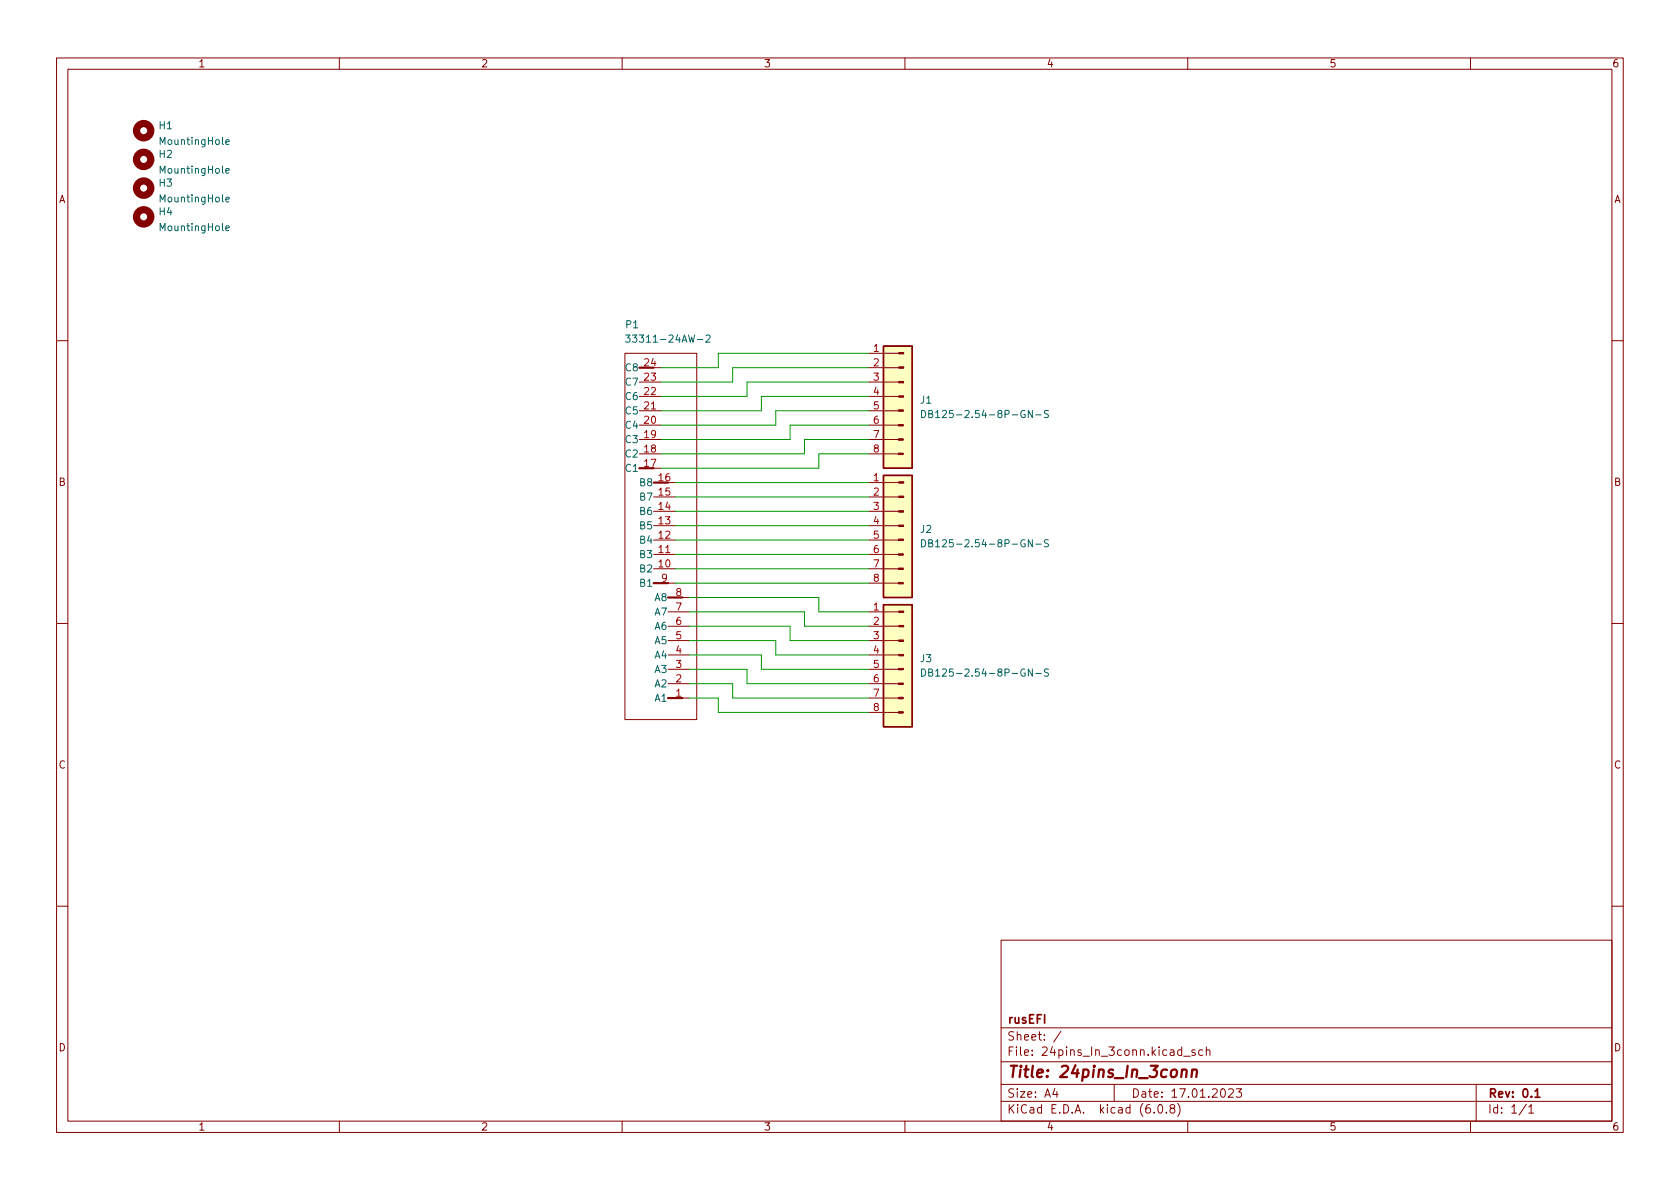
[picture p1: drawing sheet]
<svg xmlns="http://www.w3.org/2000/svg" width="297mm" height="210mm" viewBox="0 0 297 210" stroke-linecap="round" stroke-linejoin="round" font-family="sans-serif">
<g fill="none" stroke="#840000" stroke-width=".18">
<path d="M10 10.2h277v190.1h-277zM12 12.2h273v186.1h-273zM60 10.2v2M110 10.2v2M160 10.2v2M210 10.2v2M260 10.2v2M10 60.2h2M110.5 62.5h12.7v64.7h-12.7zM113 77.7h3.8M113 75.2h3.8M113 72.6h3.8"/>
<path d="M113 70.1h3.8M113 67.6h3.8M113 65h3.8M153.7 77.7h5.2M153.7 75.2h5.2M153.7 72.6h5.2M153.7 70.1h5.2M153.7 67.6h5.2M153.7 65h5.2M153.7 62.5h5.2M285 60.2h2M113 82.8h3.8"/>
<path d="M113 80.3h3.8M115.6 98h3.8M115.6 95.5h3.8M115.6 93h3.8M115.6 90.4h3.8M115.6 87.9h3.8M115.6 85.3h3.8M153.7 98h5.2M153.7 95.5h5.2M153.7 93h5.2M153.7 90.4h5.2M153.7 87.9h5.2"/>
<path d="M153.7 85.3h5.2M153.7 80.3h5.2M10 110.2h2M115.6 100.6h3.8M115.6 103.1h3.8M118.1 118.4h3.8M118.1 115.8h3.8M118.1 113.3h3.8M118.1 110.7h3.8M118.1 108.2h3.8M118.1 105.7h3.8M153.7 100.6h5.2"/>
<path d="M153.7 118.4h5.2M153.7 115.8h5.2M153.7 113.3h5.2M153.7 110.7h5.2M153.7 108.2h5.2M153.7 103.1h5.2M285 110.2h2M118.1 123.4h3.8M118.1 120.9h3.8M153.7 123.4h5.2M153.7 120.9h5.2M153.7 126h5.2"/>
<path d="M10 160.2h2M177 166.3h108v32h-108zM285 160.2h2M60 198.3v2M110 198.3v2M160 198.3v2M177 194.8h108M177 191.8h108M177 187.8h108M177 181.8h108M186.5 192.5l-.4 1h1M186.9 193v1"/>
<path d="M187.6 182.4l-1.3 1.9M197 191.8v3M204.1 196.7v.1M204.9 195.4l.2-.1a.81 .81 0 0 1 .6 .7 .81 .81 0 0 1-.3 .8h-.2a.81 .81 0 0 1-.6-.6 .81 .81 0 0 1 .3-.8zM206.2 196.7v.1M207.1 196l-.2-.3v-.2l.2-.2 .5 .1 .1 .2-.1 .2-.6 .2-.1 .3v.4l.2 .1h.5l.1-.3-.1-.4-.2-.1M208.2 195.1a1.72 1.72 0 0 1 0 2.3M208.9 185.7l-.4-.1-.3 .3v.4l.2 .3h.5M208.9 185.1v1.5M209.3 186.8h1.1M210 198.3v2M211.3 185.7l-.4-.1-.2 .2 .1 .3 .5 .1v.4h-.6"/>
<path d="M212.6 185.7l-.4-.1-.3 .3v.4l.2 .3h.5M213.3 185.8l.2-.2 .4 .1v.9M213.3 185.1v1.5M217.2 192.7l.6-.2 .2 .2 .1 .3-1 1h1M218.6 192.5h.9l-.5 .6 .4 .1v.7l-.2 .1h-.4l-.2-.1M260 198.3v2M261 191.8v6.5M269.9 195.3l-1.3 1.9M270.3 195.8l.4-.5v1.5M270.3 196.8h.9"/>
</g>
<path d="M271.4 193l.4-.5v1.5M271.4 194h.9" fill="none" stroke="#840000" stroke-width=".3"/>
<path d="M209 189.3a.49 .49 0 0 1 .8 .1l-.1 1.1M210.8 189.3a.49 .49 0 0 1 .8 .1l-.1 1.1M210.8 189.1l-.1 1.4" fill="none" stroke="#840000" stroke-width=".4"/>
<g fill="none" stroke="#840000" stroke-width="1.3">
<circle cx="25.4" cy="23.1" r="1.27"/>
<circle cx="25.4" cy="33.3" r="1.27"/>
<circle cx="25.4" cy="28.2" r="1.27"/>
<circle cx="25.4" cy="38.3" r="1.27"/>
</g>
<g fill="none" stroke="#006464" stroke-width=".18">
<path d="M39.9 30.2l.6-.1v-.3h-.4l-.2 .2 .1 .6h.5M39.9 35.3l.6-.1v-.3h-.4l-.2 .1 .1 .6h.5M39.9 25.1l.6-.1v-.2l-.4-.1-.2 .2 .1 .6h.5M39.9 40.4l.6-.2v-.2l-.4-.1-.2 .2 .1 .6h.5M110.6 59.2h.8l-.4 .5 .3 .1v.6l-.1 .1-.6-.1M124.8 59.4l.5-.2 .2 .4-.7 .9h.7M162.9 72.6a.64 .64 0 0 1 .8 .6 .64 .64 0 0 1-.8 .6zM164.2 73.2l.6-.1 .1-.2-.1-.2-.6-.1v1.2h.5l.2-.1v-.3l-.3-.2M183.1 73.4h1M185.4 72.6h-.5l-.2 .2 .1 .3 .5 .3v.3l-.2 .1h-.4M162.9 95.4a.64 .64 0 0 1 .8 .7 .64 .64 0 0 1-.8 .6zM164.2 96h.6l.1-.2-.1-.2-.6-.2v1.3h.5l.2-.1v-.3l-.3-.3"/>
<path d="M183.1 96.2h1M185.4 95.5l-.5-.1-.2 .3 .1 .3 .5 .2v.4l-.2 .1-.4-.1M162.9 118.3a.64 .64 0 0 1 .8 .6 .64 .64 0 0 1-.8 .7zM164.2 118.9l.6-.1 .1-.1-.1-.3-.6-.1v1.3h.5l.2-.2v-.3l-.3-.2M183.1 119.1h1M185.4 118.4l-.5-.1-.2 .2 .1 .3 .5 .3v.3l-.2 .2-.4-.1"/>
</g>
<path d="M113 65h2.6M113 82.8h2.6M115.6 85.3h2.5M115.6 103.1h2.5M118.1 105.7h2.5M118.1 123.4h2.5" fill="none" stroke="#840000" stroke-width=".38"/>
<g fill="#ffffc2" stroke="#ffffc2" stroke-width=".18">
<path d="M156.2 106.9h5.1v21.6h-5.1z"/>
<path d="M156.2 84.1h5.1v21.6h-5.1z"/>
<path d="M156.2 61.2h5.1v21.6h-5.1z"/>
</g>
<path d="M156.2 61.2h5.1v21.6h-5.1zM156.2 84.1h5.1v21.6h-5.1zM156.2 106.9h5.1v21.6h-5.1z" fill="none" stroke="#840000" stroke-width=".25"/>
<g fill="#840000" stroke="#840000" stroke-width=".18">
<path d="M158.9 110.6h.9v.2h-.9z"/>
<path d="M158.9 108h.9v.3h-.9z"/>
<path d="M158.9 115.7h.9v.3h-.9z"/>
<path d="M158.9 113.2h.9v.2h-.9z"/>
<path d="M158.9 118.2h.8v.2h-.8z"/>
<path d="M158.8 120.8h.9v.2h-.9z"/>
<path d="M158.8 125.9h.9v.2h-.9z"/>
<path d="M158.8 123.3h.9v.3h-.9z"/>
<path d="M158.9 87.7h.9v.3h-.9z"/>
<path d="M158.9 85.2h.9v.2h-.9z"/>
<path d="M158.9 92.9h.9v.2h-.9z"/>
<path d="M158.9 90.3h.9v.3h-.9z"/>
<path d="M158.9 95.3h.8v.3h-.8z"/>
<path d="M158.8 97.9h.9v.3h-.9z"/>
<path d="M158.8 103h.9v.2h-.9z"/>
<path d="M158.8 100.5h.9v.2h-.9z"/>
<path d="M158.9 64.9h.9v.2h-.9z"/>
<path d="M158.9 62.3h.9v.3h-.9z"/>
<path d="M158.9 70h.9v.2h-.9z"/>
<path d="M158.9 67.5h.9v.2h-.9z"/>
<path d="M158.9 72.5h.8v.2h-.8z"/>
<path d="M158.8 75.1h.9v.2h-.9z"/>
<path d="M158.8 80.1h.9v.3h-.9z"/>
<path d="M158.8 77.6h.9v.2h-.9z"/>
</g>
<g fill="none" stroke="#009600" stroke-width=".18">
<path d="M153.7 72.6h-16.5v2.6h-20.4M153.7 67.6h-21.6v2.5h-15.3M153.7 70.1h-19.1v2.5h-17.8M153.7 62.5h-26.7v2.5h-10.2M153.7 75.2h-14v2.5h-22.9M153.7 77.7h-11.5v2.6h-25.4M153.7 65h-24.2v2.6h-12.7M119.4 98h34.3M119.4 95.5h34.3M119.4 93h34.3M119.4 90.4h34.3M119.4 85.3h34.3"/>
<path d="M119.4 87.9h34.3M153.7 80.3h-8.9v2.5h-28M119.4 103.1h34.3M119.4 100.6h34.3M121.9 105.7h22.9v2.5h8.9M121.9 108.2h20.3v2.5h11.5M121.9 113.3h15.3v2.5h16.5M121.9 118.4h10.2v2.5h21.6M121.9 115.8h12.7v2.6h19.1M121.9 110.7h17.8v2.6h14M121.9 123.4h5.1v2.6h26.7M121.9 120.9h7.6v2.5h24.2"/>
</g>
<text font-size="2.8" fill="#840000" x="178" y="190.6">Title: 24pins_In_3conn</text>
<g font-size="2.1" fill="#840000">
<text x="178" y="184">Sheet: /</text>
<text x="178" y="181">rusEFI</text>
<text x="178" y="186.7">File: 24pins_In_3conn.kicad_sch</text>
<text x="178" y="196.9">KiCad E.D.A. kicad (6.0.8)</text>
<text x="178" y="194.1">Size: A4</text>
<text x="200" y="194.1">Date: 17.01.2023</text>
<text x="263" y="194.1">Rev: 0.1</text>
<text x="263" y="196.9">Id: 1/1</text>
</g>
<g font-size="1.8" fill="#840000">
<text x="35" y="11.9">1</text>
<text x="85" y="11.9">2</text>
<text x="135" y="11.9">3</text>
<text x="185" y="11.9">4</text>
<text x="235" y="11.9">5</text>
<text x="285" y="11.9">6</text>
<text x="10.3" y="35.9">A</text>
<text x="285.3" y="35.9">A</text>
<text x="10.3" y="85.9">B</text>
<text x="285.3" y="85.9">B</text>
<text x="10.3" y="135.9">C</text>
<text x="285.3" y="135.9">C</text>
<text x="10.3" y="185.9">D</text>
<text x="285.3" y="185.9">D</text>
<text x="35" y="199.9">1</text>
<text x="85" y="199.9">2</text>
<text x="135" y="199.9">3</text>
<text x="185" y="199.9">4</text>
<text x="235" y="199.9">5</text>
<text x="285" y="199.9">6</text>
</g>
<g font-size="1.8" fill="#006464">
<text x="28.2" y="22.8">H1</text>
<text x="28.2" y="27.9">H2</text>
<text x="28.5" y="25.6">MountingHole</text>
<text x="28.2" y="33">H3</text>
<text x="28.5" y="30.7">MountingHole</text>
<text x="28.5" y="35.8">MountingHole</text>
<text x="28.2" y="38.1">H4</text>
<text x="28.5" y="40.8">MountingHole</text>
<text x="110.7" y="58">P1</text>
<text x="110.7" y="65.7">C8</text>
<text x="112.1" y="60.6">33311-24AW-2</text>
<text x="110.7" y="70.7">C6</text>
<text x="110.7" y="68.2">C7</text>
<text x="162.7" y="71.4">J1</text>
<text x="110.7" y="75.8">C4</text>
<text x="110.7" y="73.3">C5</text>
<text x="165.5" y="73.9">DB125-2.54-8P-GN-S</text>
<text x="110.7" y="83.4">C1</text>
<text x="110.7" y="80.9">C2</text>
<text x="110.7" y="78.4">C3</text>
<text x="113.3" y="88.5">B7</text>
<text x="113.3" y="86">B8</text>
<text x="113.3" y="93.6">B5</text>
<text x="113.3" y="91.1">B6</text>
<text x="162.7" y="94.2">J2</text>
<text x="113.3" y="101.2">B2</text>
<text x="113.3" y="98.7">B3</text>
<text x="113.3" y="96.1">B4</text>
<text x="165.5" y="96.8">DB125-2.54-8P-GN-S</text>
<text x="113.3" y="103.8">B1</text>
<text x="115.8" y="106.3">A8</text>
<text x="115.8" y="113.9">A5</text>
<text x="115.8" y="111.4">A6</text>
<text x="115.8" y="108.8">A7</text>
<text x="115.8" y="119">A3</text>
<text x="115.8" y="116.5">A4</text>
<text x="162.7" y="117.1">J3</text>
<text x="165.5" y="119.6">DB125-2.54-8P-GN-S</text>
<text x="115.8" y="124.1">A1</text>
<text x="115.8" y="121.5">A2</text>
</g>
<g font-size="1.8" fill="#a90000">
<text x="114" y="64.8">24</text>
<text x="154.4" y="62.2">1</text>
<text x="154.4" y="64.8">2</text>
<text x="114" y="69.8">22</text>
<text x="114" y="67.3">23</text>
<text x="154.4" y="67.3">3</text>
<text x="154.4" y="69.8">4</text>
<text x="114" y="77.5">19</text>
<text x="114" y="74.9">20</text>
<text x="114" y="72.4">21</text>
<text x="154.4" y="72.4">5</text>
<text x="154.4" y="74.9">6</text>
<text x="154.4" y="77.5">7</text>
<text x="114" y="82.5">17</text>
<text x="114" y="80">18</text>
<text x="154.4" y="80">8</text>
<text x="116.5" y="87.6">15</text>
<text x="116.5" y="85.1">16</text>
<text x="154.4" y="85.1">1</text>
<text x="154.4" y="87.6">2</text>
<text x="116.5" y="95.2">12</text>
<text x="116.5" y="92.7">13</text>
<text x="116.5" y="90.2">14</text>
<text x="154.4" y="90.2">3</text>
<text x="154.4" y="92.7">4</text>
<text x="154.4" y="95.2">5</text>
<text x="116.5" y="100.3">10</text>
<text x="116.5" y="97.8">11</text>
<text x="154.4" y="97.8">6</text>
<text x="154.4" y="100.3">7</text>
<text x="117" y="102.9">9</text>
<text x="119.5" y="107.9">7</text>
<text x="119.5" y="105.4">8</text>
<text x="154.4" y="107.9">1</text>
<text x="154.4" y="102.9">8</text>
<text x="119.5" y="113">5</text>
<text x="119.5" y="110.5">6</text>
<text x="154.4" y="110.5">2</text>
<text x="154.4" y="113">3</text>
<text x="119.5" y="118.1">3</text>
<text x="119.5" y="115.6">4</text>
<text x="154.4" y="115.6">4</text>
<text x="154.4" y="118.1">5</text>
<text x="119.5" y="123.2">1</text>
<text x="119.5" y="120.6">2</text>
<text x="154.4" y="120.6">6</text>
<text x="154.4" y="123.2">7</text>
<text x="154.4" y="125.7">8</text>
</g>
</svg>
